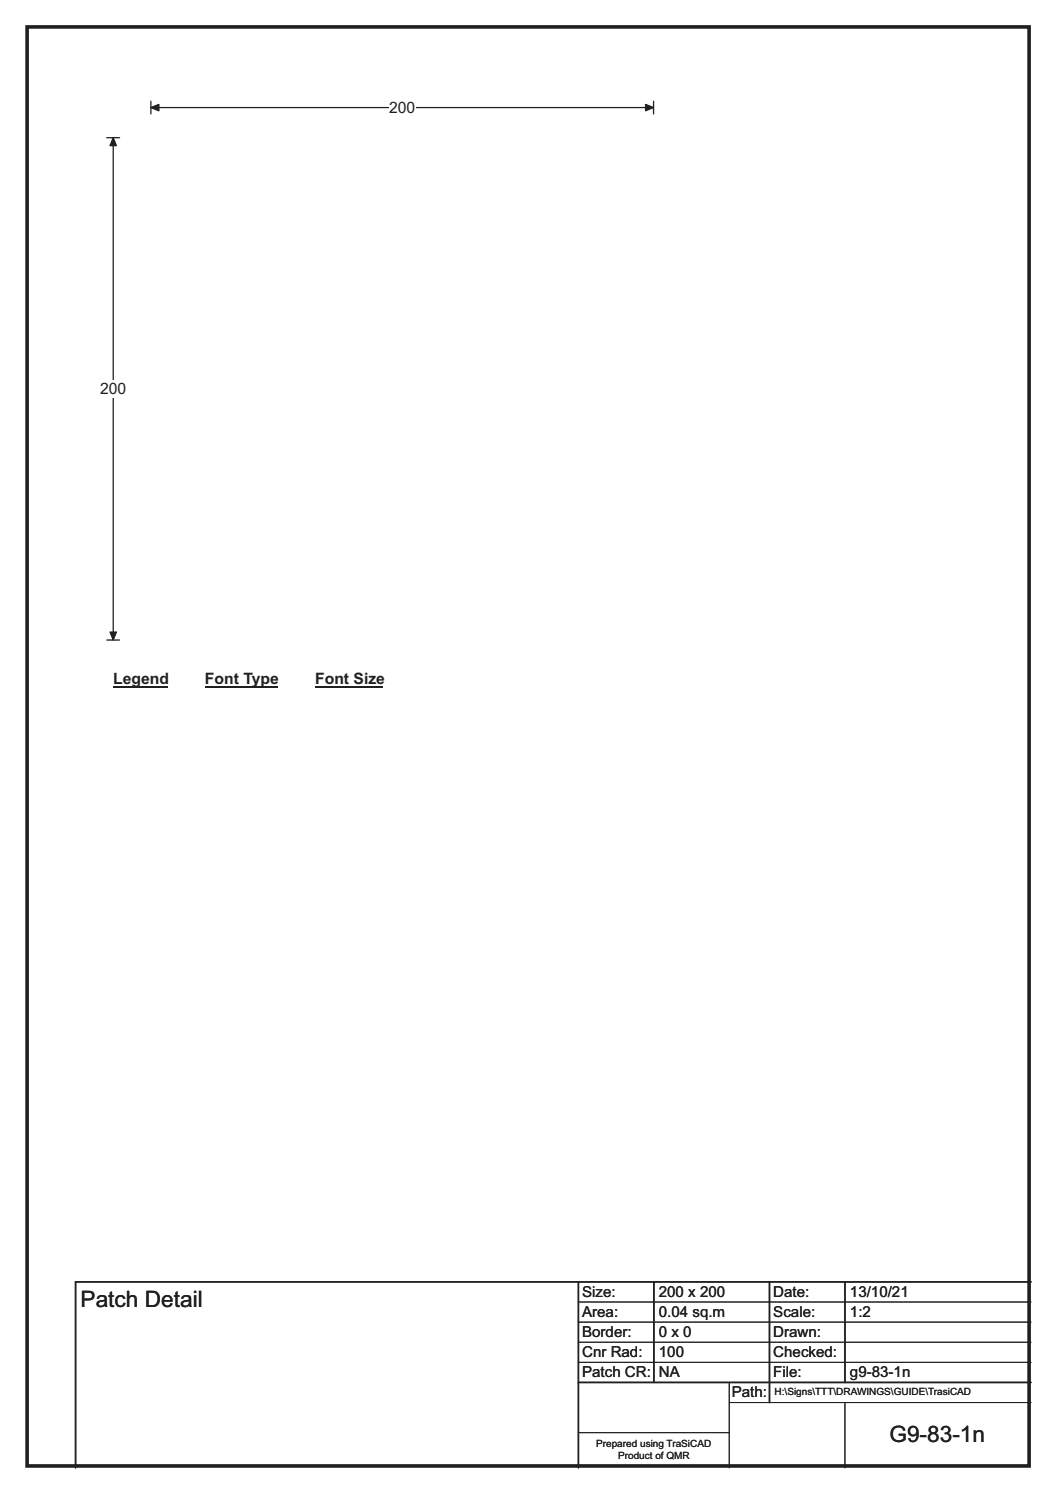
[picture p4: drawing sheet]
<svg xmlns="http://www.w3.org/2000/svg" width="210mm" height="297mm" viewBox="0 0 210 297" stroke-linecap="round" stroke-linejoin="round" font-family="sans-serif">
<path d="M5.4 5.4h199.2v286.3h-199.2z" fill="none" stroke="#231f20" stroke-width=".72"/>
<path d="M30 21.4h100M30 20.1v2.6M130 20.1v2.6" fill="none" stroke="#231f20" stroke-width=".25"/>
<g fill="#231f20" stroke="#231f20" stroke-width=".25">
<path d="M30 21.4l1.6-.6v1.2z" fill-rule="evenodd"/>
<path d="M128.4 20.8l1.6 .6-1.6 .6z" fill-rule="evenodd"/>
</g>
<path d="M77.4 19.7h5.2v3.5h-5.2z" fill="#fff"/>
<path d="M21.2 27.4h2.6M22.5 27.4v99.9M21.2 127.3h2.6" fill="none" stroke="#231f20" stroke-width=".25"/>
<g fill="#231f20" stroke="#231f20" stroke-width=".25">
<path d="M22.5 27.4l.6 1.6h-1.2z" fill-rule="evenodd"/>
<path d="M21.9 125.8h1.2l-.6 1.5z" fill-rule="evenodd"/>
</g>
<g fill="#fff">
<path d="M19.9 75.6h5.2v3.5h-5.2z"/>
<path d="M22.5 133.3h10.8v3.5h-10.8z"/>
</g>
<path d="M22.5 136.6h10.8" fill="none" stroke="#231f20" stroke-width=".32"/>
<path d="M40.8 133.3h14.4v3.5h-14.4z" fill="#fff"/>
<path d="M40.8 136.6h14.4" fill="none" stroke="#231f20" stroke-width=".32"/>
<path d="M62.7 133.3h13.4v3.5h-13.4z" fill="#fff"/>
<path d="M62.7 136.6h13.4" fill="none" stroke="#231f20" stroke-width=".32"/>
<circle cx="80" cy="77.4" r="50" fill="#fff" stroke="#fff" stroke-width=".2"/>
<circle cx="80" cy="77.4" r="50" fill="none" stroke="#fff" stroke-width=".3"/>
<path d="M115 255v37M130 255v20M153 255v24M168 255v20M205 255h-190v37M115 275h90" fill="none" stroke="#231f20" stroke-width=".3"/>
<path d="M115 259h90M115 263h90M115 267h90M115 271h90M145 279h60M145 275v17M168 279v13M115 285h30" fill="none" stroke="#231f20" stroke-width=".2"/>
<g font-size="4.5" fill="#231f20">
<text x="16" y="260.1">Patch Detail</text>
<text x="176.9" y="286.9">G9-83-1n</text>
</g>
<g font-size="3.1" fill="#231f20">
<text x="77.4" y="22.5">200</text>
<text x="19.9" y="78.4">200</text>
<text x="22.5" y="136.1">Legend</text>
<text x="40.8" y="136.1">Font Type</text>
<text x="62.7" y="136.1">Font Size</text>
</g>
<g font-size="3" fill="#231f20">
<text x="115.8" y="258">Size:</text>
<text x="131" y="258">200 x 200</text>
<text x="153.8" y="258">Date:</text>
<text x="169" y="258">13/10/21</text>
<text x="115.8" y="262">Area:</text>
<text x="131" y="262">0.04 sq.m</text>
<text x="153.8" y="262">Scale:</text>
<text x="169" y="262">1:2</text>
<text x="115.8" y="266">Border:</text>
<text x="115.8" y="270">Cnr Rad:</text>
<text x="131" y="266">0 x 0</text>
<text x="131" y="270">100</text>
<text x="153.8" y="266">Drawn:</text>
<text x="153.8" y="270">Checked:</text>
<text x="115.8" y="274">Patch CR:</text>
<text x="131" y="274">NA</text>
<text x="153.8" y="274">File:</text>
<text x="169" y="274">g9-83-1n</text>
<text x="145.5" y="278">Path:</text>
</g>
<g font-size="2" fill="#231f20">
<text x="154" y="277.6">H:\Signs\TTT\DRAWINGS\GUIDE\TrasiCAD</text>
<text x="118.5" y="287.8">Prepared using TraSiCAD</text>
<text x="122.9" y="290.2">Product of QMR</text>
</g>
</svg>
